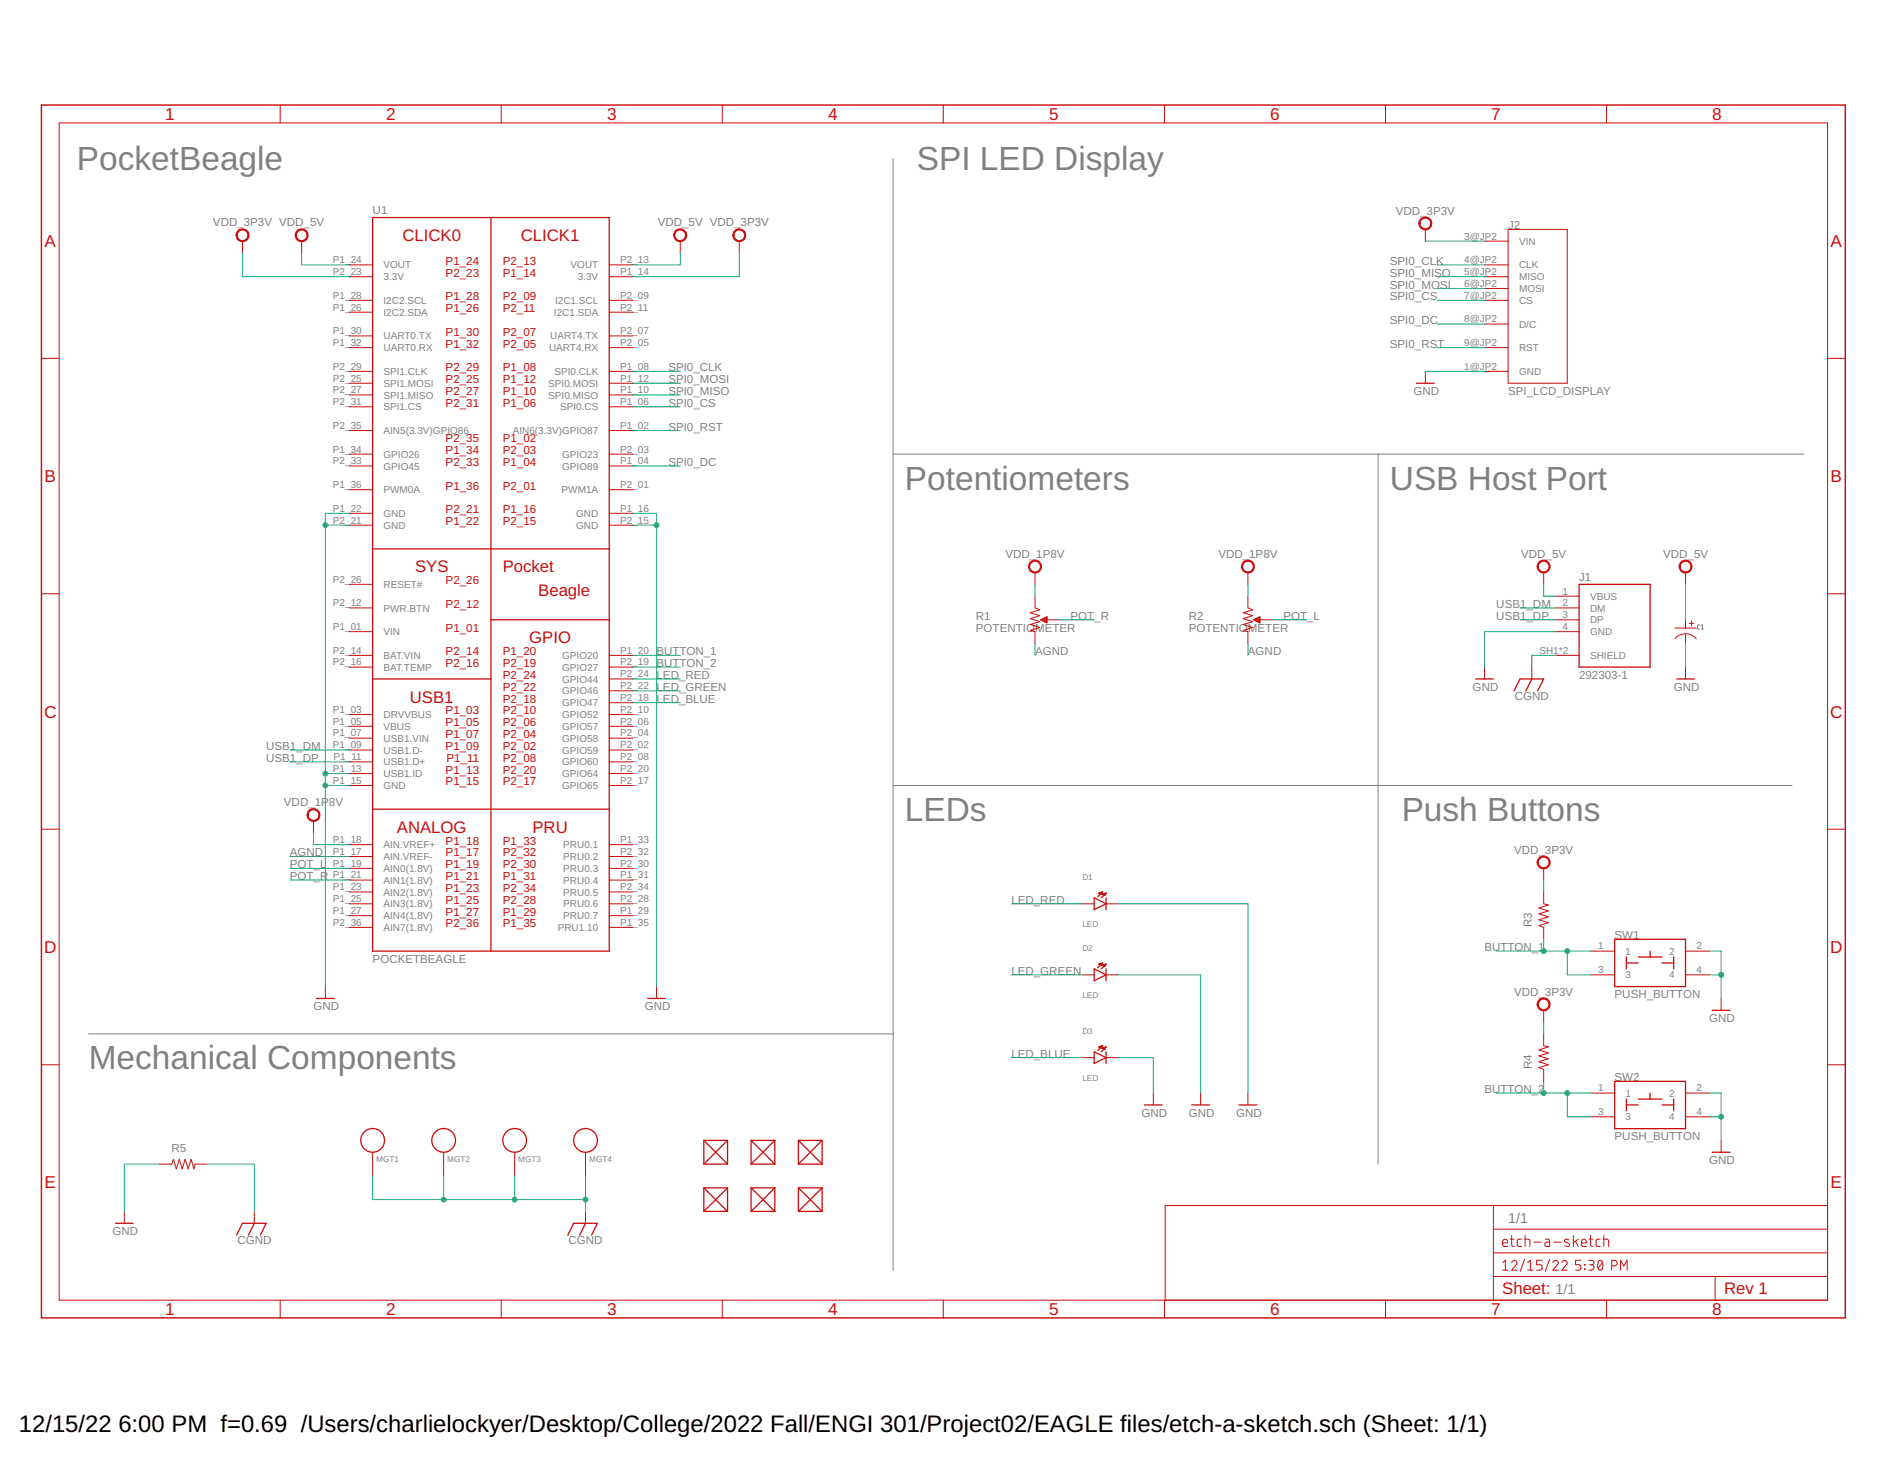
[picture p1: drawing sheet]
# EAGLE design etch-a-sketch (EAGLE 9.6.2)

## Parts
C1  CAPACITOR_P_10MM  [CP10MM]
D1  LED  [EIA-STD]
D2  LED  [EIA-STD]
D3  LED  [EIA-STD]
FUD1  FIDUCIAL  [FIDUCIAL_40MIL]
FUD2  FIDUCIAL  [FIDUCIAL_40MIL]
FUD3  FIDUCIAL  [FIDUCIAL_40MIL]
FUD4  FIDUCIAL  [FIDUCIAL_40MIL]
FUD5  FIDUCIAL  [FIDUCIAL_40MIL]
FUD6  FIDUCIAL  [FIDUCIAL_40MIL]
J1  292303-1  [TE_292303-1]
J2  SPI_LCD_DISPLAY  [TFT_LCD_PCB]
MGT1  MOUNTING_HOLE  [MOUNTING_HOLE]
MGT2  MOUNTING_HOLE  [MOUNTING_HOLE]
MGT3  MOUNTING_HOLE  [MOUNTING_HOLE]
MGT4  MOUNTING_HOLE  [MOUNTING_HOLE]
R1  POTENTIOMETER  [POT-PO90S]
R2  POTENTIOMETER  [POT-PO90S]
R3  R_R0603  [R0603]
R4  R_R0603  [R0603]
R5  R_R0603  [R0603]
SW1  PUSH_BUTTON  [BUTTON_12.5MM]
SW2  PUSH_BUTTON  [BUTTON_12.5MM]
U1  POCKETBEAGLE  [POCKETBEAGLE]

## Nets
AGND: R1.CW R2.CW U1.P1_17(AIN.VREF-)
BUTTON_1: R3.1 SW1.1 SW1.3 U1.P1_20(GPIO20)
BUTTON_2: R4.1 SW2.1 SW2.3 U1.P2_19(GPIO27)
CGND: J1.SH1(SHIELD) J1.SH2(SHIELD) MGT1.P$1 MGT2.P$1 MGT3.P$1 MGT4.P$1 R5.2
GND: C1.P$2 D1.CATHODE D2.CATHODE D3.CATHODE J1.4(GND) J2.1@JP2(GND) R5.1 SW1.2 SW1.4 SW2.2 SW2.4 U1.P1_13(USB1.ID) U1.P1_15(GND) U1.P1_16(GND) U1.P1_22(GND) U1.P2_15(GND) U1.P2_21(GND)
LED_BLUE: D3.ANODE U1.P2_18(GPIO47)
LED_GREEN: D2.ANODE U1.P2_22(GPIO46)
LED_RED: D1.ANODE U1.P2_24(GPIO44)
POT_L: R2.S U1.P1_19(AIN0(1.8V))
POT_R: R1.S U1.P1_21(AIN1(1.8V))
SPI0_CLK: J2.4@JP2(CLK) U1.P1_08(SPI0.CLK)
SPI0_CS: J2.7@JP2(CS) U1.P1_06(SPI0.CS)
SPI0_DC: J2.8@JP2(D/C) U1.P1_04(GPIO89)
SPI0_MISO: J2.5@JP2(MISO) U1.P1_10(SPI0.MISO)
SPI0_MOSI: J2.6@JP2(MOSI) U1.P1_12(SPI0.MOSI)
SPI0_RST: J2.9@JP2(RST) U1.P1_02(AIN6(3.3V)GPIO87)
USB1_DM: J1.2(DM) U1.P1_09(USB1.D-)
USB1_DP: J1.3(DP) U1.P1_11(USB1.D+)
VDD_1P8V: R1.CCW R2.CCW U1.P1_18(AIN.VREF+)
VDD_3P3V: J2.3@JP2(VIN) R3.2 R4.2 U1.P1_14(3.3V) U1.P2_23(3.3V)
VDD_5V: C1.P$1 J1.1(VBUS) U1.P1_24(VOUT) U1.P2_13(VOUT)
Unconnected: FUD1.P$1 FUD2.P$1 FUD3.P$1 FUD4.P$1 FUD5.P$1 FUD6.P$1 U1.P1_03(DRVVBUS) U1.P1_05(VBUS) U1.P1_07(USB1.VIN) U1.P1_23(AIN2(1.8V)) U1.P1_25(AIN3(1.8V)) U1.P1_26(I2C2.SDA) U1.P1_27(AIN4(1.8V)) U1.P1_28(I2C2.SCL) U1.P1_29(PRU0.7) U1.P1_30(UART0.TX) U1.P1_31(PRU0.4) U1.P1_32(UART0.RX) U1.P1_33(PRU0.1) U1.P1_34(GPIO26) U1.P1_35(PRU1.10) U1.P1_36(PWM0A) U1.P2_01(PWM1A) U1.P2_02(GPIO59) U1.P2_03(GPIO23) U1.P2_04(GPIO58) U1.P2_05(UART4.RX) U1.P2_06(GPIO57) U1.P2_07(UART4.TX) U1.P2_08(GPIO60) U1.P2_09(I2C1.SCL) U1.P2_10(GPIO52) U1.P2_11(I2C1.SDA) U1.P2_12(PWR.BTN) U1.P2_16(BAT.TEMP) U1.P2_17(GPIO65) U1.P2_20(GPIO64) U1.P2_25(SPI1.MOSI) U1.P2_26(RESET#) U1.P2_27(SPI1.MISO) U1.P2_28(PRU0.6) U1.P2_29(SPI1.CLK) U1.P2_30(PRU0.3) U1.P2_31(SPI1.CS) U1.P2_32(PRU0.2) U1.P2_33(GPIO45) U1.P2_34(PRU0.5) U1.P2_35(AIN5(3.3V)GPIO86) U1.P2_36(AIN7(1.8V))

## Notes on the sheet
- PocketBeagle | SPI LED Display
- Potentiometers | USB Host Port
- LEDs | Push Buttons
- Mechanical Components
- 1/1
- 1/1

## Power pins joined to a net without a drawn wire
BAT.VIN: U1.P2_14(BAT.VIN)
VIN: U1.P1_01(VIN)
